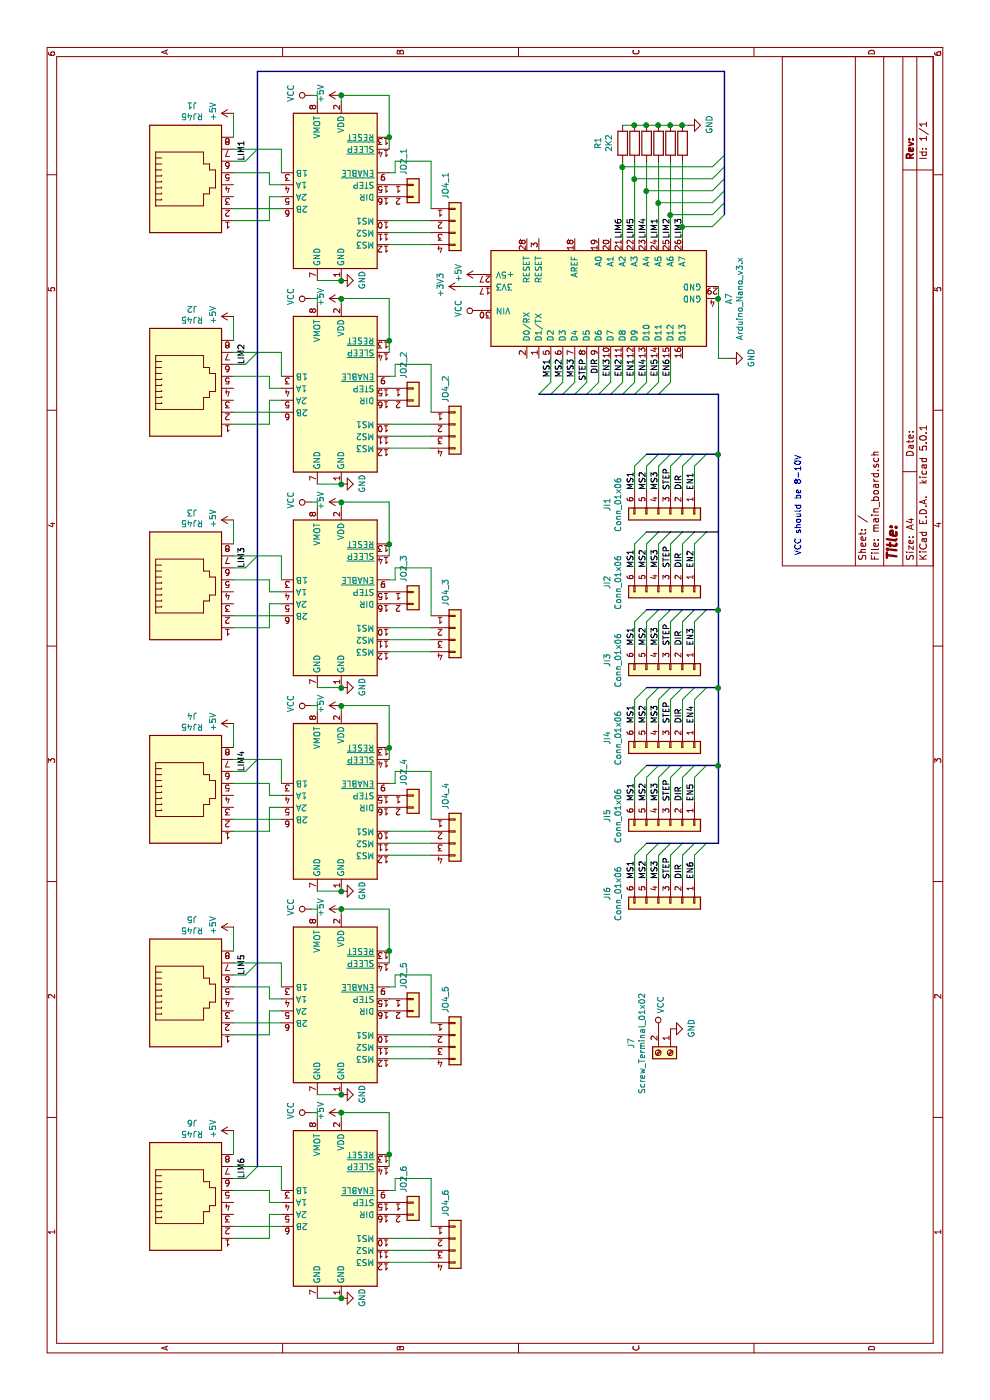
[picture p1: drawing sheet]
EESchema Schematic File Version 4
LIBS:main_board-cache
EELAYER 26 0
EELAYER END
$Descr A4 11693 8268
encoding utf-8
Sheet 1 1
Title ""
Date ""
Rev ""
Comp ""
Comment1 ""
Comment2 ""
Comment3 ""
Comment4 ""
$EndDescr
Entry Wire Line
	8400 4500 8500 4600
Entry Wire Line
	8400 4600 8500 4700
Entry Wire Line
	8400 4700 8500 4800
Entry Wire Line
	8400 5100 8500 5200
Entry Wire Line
	8400 5200 8500 5300
Wire Wire Line
	8700 5600 8500 5600
Wire Wire Line
	8700 5500 8500 5500
Wire Wire Line
	8500 5400 8700 5400
Wire Wire Line
	8700 5000 8500 5000
Wire Wire Line
	8500 4900 8700 4900
Text Label 8700 5600 2    50   ~ 0
EN6
Text Label 8700 5500 2    50   ~ 0
EN5
Text Label 8700 5400 2    50   ~ 0
EN4
Text Label 8700 5000 2    50   ~ 0
DIR
Text Label 8700 4900 2    50   ~ 0
STEP
Entry Wire Line
	8400 5300 8500 5400
Entry Wire Line
	8400 5400 8500 5500
Entry Wire Line
	8400 5500 8500 5600
Wire Wire Line
	8700 4800 8500 4800
Wire Wire Line
	8700 4700 8500 4700
Wire Wire Line
	8700 4600 8500 4600
Text Label 8700 4800 2    50   ~ 0
MS3
Text Label 8700 4700 2    50   ~ 0
MS2
Text Label 8700 4600 2    50   ~ 0
MS1
$Comp
L power:+3V3 #PWR0101
U 1 1
P 9300 3850
F 0 "#PWR0101" H 9300 3700 50  0001 C CNN
F 1 "+3V3" H 9315 4023 50  0000 C CNN
F 2 "" H 9300 3850 50  0001 C CNN
F 3 "" H 9300 3850 50  0001 C CNN
	1    9300 3850
	1    0    0    -1  
$EndComp
$Comp
L power:+5V #PWR0102
U 1 1
P 9400 4000
F 0 "#PWR0102" H 9400 3850 50  0001 C CNN
F 1 "+5V" H 9415 4173 50  0000 C CNN
F 2 "" H 9400 4000 50  0001 C CNN
F 3 "" H 9400 4000 50  0001 C CNN
	1    9400 4000
	1    0    0    -1  
$EndComp
Wire Wire Line
	9300 4000 9300 3850
Text Label 9700 5200 0    50   ~ 0
LIM6
Text Label 9700 5300 0    50   ~ 0
LIM5
Text Label 9700 5400 0    50   ~ 0
LIM4
Text Label 9700 5500 0    50   ~ 0
LIM1
Text Label 9700 5600 0    50   ~ 0
LIM2
Text Label 9700 5700 0    50   ~ 0
LIM3
$Comp
L MCU_Module:Arduino_Nano_v3.x A7
U 1 1
P 9200 5000
F 0 "A7" H 9200 3914 50  0000 C CNN
F 1 "Arduino_Nano_v3.x" H 9200 3823 50  0000 C CNN
F 2 "Module:Arduino_Nano" H 9350 4050 50  0001 L CNN
F 3 "http://www.mouser.com/pdfdocs/Gravitech_Arduino_Nano3_0.pdf" H 9200 4000 50  0001 C CNN
	1    9200 5000
	1    0    0    -1  
$EndComp
Wire Wire Line
	9700 5700 9800 5700
Wire Wire Line
	9800 5700 9800 5950
Wire Wire Line
	9700 5600 9900 5600
Wire Wire Line
	9900 5600 9900 5950
Wire Wire Line
	9700 5500 10000 5500
Wire Wire Line
	10000 5500 10000 5950
Wire Wire Line
	9700 5400 10100 5400
Wire Wire Line
	10100 5400 10100 5950
Wire Wire Line
	9700 5300 10200 5300
Wire Wire Line
	10200 5300 10200 5950
Wire Wire Line
	9700 5200 10300 5200
Wire Wire Line
	10300 5200 10300 5950
$Comp
L Device:R R6
U 1 1
P 10500 5700
F 0 "R6" V 10293 5700 50  0001 C CNN
F 1 "2K2" V 10384 5700 50  0001 C CNN
F 2 "Resistor_THT:R_Axial_DIN0309_L9.0mm_D3.2mm_P15.24mm_Horizontal" V 10430 5700 50  0001 C CNN
F 3 "~" H 10500 5700 50  0001 C CNN
	1    10500 5700
	0    1    1    0   
$EndComp
Wire Wire Line
	10300 5200 10350 5200
Connection ~ 10300 5200
Wire Wire Line
	10200 5300 10350 5300
Connection ~ 10200 5300
Wire Wire Line
	10100 5400 10350 5400
Connection ~ 10100 5400
Wire Wire Line
	10000 5500 10350 5500
Connection ~ 10000 5500
Wire Wire Line
	9900 5600 10350 5600
Connection ~ 9900 5600
Wire Wire Line
	9800 5700 10350 5700
Connection ~ 9800 5700
Wire Wire Line
	10650 5700 10650 5750
Connection ~ 10650 5700
$Comp
L power:GND #PWR0103
U 1 1
P 10650 5750
F 0 "#PWR0103" H 10650 5500 50  0001 C CNN
F 1 "GND" H 10655 5577 50  0000 C CNN
F 2 "" H 10650 5750 50  0001 C CNN
F 3 "" H 10650 5750 50  0001 C CNN
	1    10650 5750
	1    0    0    -1  
$EndComp
Entry Wire Line
	9800 5950 9900 6050
Entry Wire Line
	9900 5950 10000 6050
Entry Wire Line
	10000 5950 10100 6050
Entry Wire Line
	10100 5950 10200 6050
Entry Wire Line
	10200 5950 10300 6050
Entry Wire Line
	10300 5950 10400 6050
$Comp
L Connector:RJ45 J6
U 1 1
P 1650 1550
F 0 "J6" H 1705 2217 50  0000 C CNN
F 1 "RJ45" H 1705 2126 50  0000 C CNN
F 2 "Connector_RJ:RJ45_Wuerth_7499010121A_Horizontal" V 1650 1575 50  0001 C CNN
F 3 "~" V 1650 1575 50  0001 C CNN
	1    1650 1550
	0    1    1    0   
$EndComp
$Comp
L power:GND #PWR0104
U 1 1
P 8700 6100
F 0 "#PWR0104" H 8700 5850 50  0001 C CNN
F 1 "GND" H 8705 5927 50  0000 C CNN
F 2 "" H 8700 6100 50  0001 C CNN
F 3 "" H 8700 6100 50  0001 C CNN
	1    8700 6100
	1    0    0    -1  
$EndComp
Wire Wire Line
	9200 6000 9300 6000
Connection ~ 9200 6000
Wire Wire Line
	9200 6000 8700 6000
Wire Wire Line
	8700 6000 8700 6100
$Comp
L Driver_Motor:Pololu_Breakout_A4988 A1
U 1 1
P 10150 2850
F 0 "A1" V 10200 3591 50  0001 L CNN
F 1 "Pololu_Breakout_A4988" V 10200 3591 50  0001 L CNN
F 2 "Module:Pololu_Breakout-16_15.2x20.3mm" H 10425 2100 50  0001 L CNN
F 3 "https://www.pololu.com/product/2980/pictures" H 10250 2550 50  0001 C CNN
	1    10150 2850
	0    1    -1   0   
$EndComp
Wire Wire Line
	9350 2650 9350 2850
$Comp
L power:GND #PWR0105
U 1 1
P 9350 2850
F 0 "#PWR0105" H 9350 2600 50  0001 C CNN
F 1 "GND" H 9355 2677 50  0000 C CNN
F 2 "" H 9350 2850 50  0001 C CNN
F 3 "" H 9350 2850 50  0001 C CNN
	1    9350 2850
	1    0    0    -1  
$EndComp
Connection ~ 9350 2850
$Comp
L power:+5V #PWR0106
U 1 1
P 10900 2850
F 0 "#PWR0106" H 10900 2700 50  0001 C CNN
F 1 "+5V" H 10915 3023 50  0000 C CNN
F 2 "" H 10900 2850 50  0001 C CNN
F 3 "" H 10900 2850 50  0001 C CNN
	1    10900 2850
	1    0    0    -1  
$EndComp
$Comp
L power:VCC #PWR0107
U 1 1
P 10900 2600
F 0 "#PWR0107" H 10900 2450 50  0001 C CNN
F 1 "VCC" H 10917 2773 50  0000 C CNN
F 2 "" H 10900 2600 50  0001 C CNN
F 3 "" H 10900 2600 50  0001 C CNN
	1    10900 2600
	1    0    0    -1  
$EndComp
Wire Wire Line
	10850 2850 10900 2850
Wire Wire Line
	10850 2650 10900 2650
Wire Wire Line
	10900 2650 10900 2600
Wire Wire Line
	10450 3250 10550 3250
Wire Wire Line
	10550 3250 10900 3250
Wire Wire Line
	10900 3250 10900 2850
Connection ~ 10550 3250
Connection ~ 10900 2850
$Comp
L Driver_Motor:Pololu_Breakout_A4988 A2
U 1 1
P 8450 2850
F 0 "A2" V 8500 3591 50  0001 L CNN
F 1 "Pololu_Breakout_A4988" V 8500 3591 50  0001 L CNN
F 2 "Module:Pololu_Breakout-16_15.2x20.3mm" H 8725 2100 50  0001 L CNN
F 3 "https://www.pololu.com/product/2980/pictures" H 8550 2550 50  0001 C CNN
	1    8450 2850
	0    1    -1   0   
$EndComp
Wire Wire Line
	7650 2650 7650 2850
$Comp
L power:GND #PWR0108
U 1 1
P 7650 2850
F 0 "#PWR0108" H 7650 2600 50  0001 C CNN
F 1 "GND" H 7655 2677 50  0000 C CNN
F 2 "" H 7650 2850 50  0001 C CNN
F 3 "" H 7650 2850 50  0001 C CNN
	1    7650 2850
	1    0    0    -1  
$EndComp
Connection ~ 7650 2850
$Comp
L power:+5V #PWR0109
U 1 1
P 9200 2850
F 0 "#PWR0109" H 9200 2700 50  0001 C CNN
F 1 "+5V" H 9215 3023 50  0000 C CNN
F 2 "" H 9200 2850 50  0001 C CNN
F 3 "" H 9200 2850 50  0001 C CNN
	1    9200 2850
	1    0    0    -1  
$EndComp
$Comp
L power:VCC #PWR0110
U 1 1
P 9200 2600
F 0 "#PWR0110" H 9200 2450 50  0001 C CNN
F 1 "VCC" H 9217 2773 50  0000 C CNN
F 2 "" H 9200 2600 50  0001 C CNN
F 3 "" H 9200 2600 50  0001 C CNN
	1    9200 2600
	1    0    0    -1  
$EndComp
Wire Wire Line
	9150 2850 9200 2850
Wire Wire Line
	9150 2650 9200 2650
Wire Wire Line
	9200 2650 9200 2600
Wire Wire Line
	8750 3250 8850 3250
Wire Wire Line
	8850 3250 9200 3250
Wire Wire Line
	9200 3250 9200 2850
Connection ~ 8850 3250
Connection ~ 9200 2850
$Comp
L Driver_Motor:Pololu_Breakout_A4988 A3
U 1 1
P 6750 2850
F 0 "A3" V 6800 3591 50  0001 L CNN
F 1 "Pololu_Breakout_A4988" V 6800 3591 50  0001 L CNN
F 2 "Module:Pololu_Breakout-16_15.2x20.3mm" H 7025 2100 50  0001 L CNN
F 3 "https://www.pololu.com/product/2980/pictures" H 6850 2550 50  0001 C CNN
	1    6750 2850
	0    1    -1   0   
$EndComp
Wire Wire Line
	5950 2650 5950 2850
$Comp
L power:GND #PWR0111
U 1 1
P 5950 2850
F 0 "#PWR0111" H 5950 2600 50  0001 C CNN
F 1 "GND" H 5955 2677 50  0000 C CNN
F 2 "" H 5950 2850 50  0001 C CNN
F 3 "" H 5950 2850 50  0001 C CNN
	1    5950 2850
	1    0    0    -1  
$EndComp
Connection ~ 5950 2850
$Comp
L power:+5V #PWR0112
U 1 1
P 7500 2850
F 0 "#PWR0112" H 7500 2700 50  0001 C CNN
F 1 "+5V" H 7515 3023 50  0000 C CNN
F 2 "" H 7500 2850 50  0001 C CNN
F 3 "" H 7500 2850 50  0001 C CNN
	1    7500 2850
	1    0    0    -1  
$EndComp
$Comp
L power:VCC #PWR0113
U 1 1
P 7500 2600
F 0 "#PWR0113" H 7500 2450 50  0001 C CNN
F 1 "VCC" H 7517 2773 50  0000 C CNN
F 2 "" H 7500 2600 50  0001 C CNN
F 3 "" H 7500 2600 50  0001 C CNN
	1    7500 2600
	1    0    0    -1  
$EndComp
Wire Wire Line
	7450 2850 7500 2850
Wire Wire Line
	7450 2650 7500 2650
Wire Wire Line
	7500 2650 7500 2600
Wire Wire Line
	7050 3250 7150 3250
Wire Wire Line
	7150 3250 7500 3250
Wire Wire Line
	7500 3250 7500 2850
Connection ~ 7150 3250
Connection ~ 7500 2850
$Comp
L Driver_Motor:Pololu_Breakout_A4988 A4
U 1 1
P 5050 2850
F 0 "A4" V 5100 3591 50  0001 L CNN
F 1 "Pololu_Breakout_A4988" V 5100 3591 50  0001 L CNN
F 2 "Module:Pololu_Breakout-16_15.2x20.3mm" H 5325 2100 50  0001 L CNN
F 3 "https://www.pololu.com/product/2980/pictures" H 5150 2550 50  0001 C CNN
	1    5050 2850
	0    1    -1   0   
$EndComp
Wire Wire Line
	4250 2650 4250 2850
$Comp
L power:GND #PWR0114
U 1 1
P 4250 2850
F 0 "#PWR0114" H 4250 2600 50  0001 C CNN
F 1 "GND" H 4255 2677 50  0000 C CNN
F 2 "" H 4250 2850 50  0001 C CNN
F 3 "" H 4250 2850 50  0001 C CNN
	1    4250 2850
	1    0    0    -1  
$EndComp
Connection ~ 4250 2850
$Comp
L power:+5V #PWR0115
U 1 1
P 5800 2850
F 0 "#PWR0115" H 5800 2700 50  0001 C CNN
F 1 "+5V" H 5815 3023 50  0000 C CNN
F 2 "" H 5800 2850 50  0001 C CNN
F 3 "" H 5800 2850 50  0001 C CNN
	1    5800 2850
	1    0    0    -1  
$EndComp
$Comp
L power:VCC #PWR0116
U 1 1
P 5800 2600
F 0 "#PWR0116" H 5800 2450 50  0001 C CNN
F 1 "VCC" H 5817 2773 50  0000 C CNN
F 2 "" H 5800 2600 50  0001 C CNN
F 3 "" H 5800 2600 50  0001 C CNN
	1    5800 2600
	1    0    0    -1  
$EndComp
Wire Wire Line
	5750 2850 5800 2850
Wire Wire Line
	5750 2650 5800 2650
Wire Wire Line
	5800 2650 5800 2600
Wire Wire Line
	5350 3250 5450 3250
Wire Wire Line
	5450 3250 5800 3250
Wire Wire Line
	5800 3250 5800 2850
Connection ~ 5450 3250
Connection ~ 5800 2850
$Comp
L Driver_Motor:Pololu_Breakout_A4988 A5
U 1 1
P 3350 2850
F 0 "A5" V 3400 3591 50  0001 L CNN
F 1 "Pololu_Breakout_A4988" V 3400 3591 50  0001 L CNN
F 2 "Module:Pololu_Breakout-16_15.2x20.3mm" H 3625 2100 50  0001 L CNN
F 3 "https://www.pololu.com/product/2980/pictures" H 3450 2550 50  0001 C CNN
	1    3350 2850
	0    1    -1   0   
$EndComp
Wire Wire Line
	2550 2650 2550 2850
$Comp
L power:GND #PWR0117
U 1 1
P 2550 2850
F 0 "#PWR0117" H 2550 2600 50  0001 C CNN
F 1 "GND" H 2555 2677 50  0000 C CNN
F 2 "" H 2550 2850 50  0001 C CNN
F 3 "" H 2550 2850 50  0001 C CNN
	1    2550 2850
	1    0    0    -1  
$EndComp
Connection ~ 2550 2850
$Comp
L power:+5V #PWR0118
U 1 1
P 4100 2850
F 0 "#PWR0118" H 4100 2700 50  0001 C CNN
F 1 "+5V" H 4115 3023 50  0000 C CNN
F 2 "" H 4100 2850 50  0001 C CNN
F 3 "" H 4100 2850 50  0001 C CNN
	1    4100 2850
	1    0    0    -1  
$EndComp
$Comp
L power:VCC #PWR0119
U 1 1
P 4100 2600
F 0 "#PWR0119" H 4100 2450 50  0001 C CNN
F 1 "VCC" H 4117 2773 50  0000 C CNN
F 2 "" H 4100 2600 50  0001 C CNN
F 3 "" H 4100 2600 50  0001 C CNN
	1    4100 2600
	1    0    0    -1  
$EndComp
Wire Wire Line
	4050 2850 4100 2850
Wire Wire Line
	4050 2650 4100 2650
Wire Wire Line
	4100 2650 4100 2600
Wire Wire Line
	3650 3250 3750 3250
Wire Wire Line
	3750 3250 4100 3250
Wire Wire Line
	4100 3250 4100 2850
Connection ~ 3750 3250
Connection ~ 4100 2850
$Comp
L Driver_Motor:Pololu_Breakout_A4988 A6
U 1 1
P 1650 2850
F 0 "A6" V 1700 3591 50  0001 L CNN
F 1 "Pololu_Breakout_A4988" V 1700 3591 50  0001 L CNN
F 2 "Module:Pololu_Breakout-16_15.2x20.3mm" H 1925 2100 50  0001 L CNN
F 3 "https://www.pololu.com/product/2980/pictures" H 1750 2550 50  0001 C CNN
	1    1650 2850
	0    1    -1   0   
$EndComp
Wire Wire Line
	850  2650 850  2850
$Comp
L power:GND #PWR0120
U 1 1
P 850 2850
F 0 "#PWR0120" H 850 2600 50  0001 C CNN
F 1 "GND" H 855 2677 50  0000 C CNN
F 2 "" H 850 2850 50  0001 C CNN
F 3 "" H 850 2850 50  0001 C CNN
	1    850  2850
	1    0    0    -1  
$EndComp
Connection ~ 850  2850
$Comp
L power:+5V #PWR0121
U 1 1
P 2400 2850
F 0 "#PWR0121" H 2400 2700 50  0001 C CNN
F 1 "+5V" H 2415 3023 50  0000 C CNN
F 2 "" H 2400 2850 50  0001 C CNN
F 3 "" H 2400 2850 50  0001 C CNN
	1    2400 2850
	1    0    0    -1  
$EndComp
$Comp
L power:VCC #PWR0122
U 1 1
P 2400 2600
F 0 "#PWR0122" H 2400 2450 50  0001 C CNN
F 1 "VCC" H 2417 2773 50  0000 C CNN
F 2 "" H 2400 2600 50  0001 C CNN
F 3 "" H 2400 2600 50  0001 C CNN
	1    2400 2600
	1    0    0    -1  
$EndComp
Wire Wire Line
	2350 2850 2400 2850
Wire Wire Line
	2350 2650 2400 2650
Wire Wire Line
	2400 2650 2400 2600
Wire Wire Line
	1950 3250 2050 3250
Wire Wire Line
	2050 3250 2400 3250
Wire Wire Line
	2400 3250 2400 2850
Connection ~ 2050 3250
Connection ~ 2400 2850
$Comp
L Connector:RJ45 J5
U 1 1
P 3350 1550
F 0 "J5" H 3405 2217 50  0000 C CNN
F 1 "RJ45" H 3405 2126 50  0000 C CNN
F 2 "Connector_RJ:RJ45_Wuerth_7499010121A_Horizontal" V 3350 1575 50  0001 C CNN
F 3 "~" V 3350 1575 50  0001 C CNN
	1    3350 1550
	0    1    1    0   
$EndComp
$Comp
L Connector:RJ45 J4
U 1 1
P 5050 1550
F 0 "J4" H 5105 2217 50  0000 C CNN
F 1 "RJ45" H 5105 2126 50  0000 C CNN
F 2 "Connector_RJ:RJ45_Wuerth_7499010121A_Horizontal" V 5050 1575 50  0001 C CNN
F 3 "~" V 5050 1575 50  0001 C CNN
	1    5050 1550
	0    1    1    0   
$EndComp
Wire Wire Line
	4850 2350 4850 1950
$Comp
L Connector:RJ45 J3
U 1 1
P 6750 1550
F 0 "J3" H 6805 2217 50  0000 C CNN
F 1 "RJ45" H 6805 2126 50  0000 C CNN
F 2 "Connector_RJ:RJ45_Wuerth_7499010121A_Horizontal" V 6750 1575 50  0001 C CNN
F 3 "~" V 6750 1575 50  0001 C CNN
	1    6750 1550
	0    1    1    0   
$EndComp
$Comp
L Connector:RJ45 J2
U 1 1
P 8450 1550
F 0 "J2" H 8505 2217 50  0000 C CNN
F 1 "RJ45" H 8505 2126 50  0000 C CNN
F 2 "Connector_RJ:RJ45_Wuerth_7499010121A_Horizontal" V 8450 1575 50  0001 C CNN
F 3 "~" V 8450 1575 50  0001 C CNN
	1    8450 1550
	0    1    1    0   
$EndComp
$Comp
L Connector:RJ45 J1
U 1 1
P 10150 1550
F 0 "J1" H 10205 2217 50  0000 C CNN
F 1 "RJ45" H 10205 2126 50  0000 C CNN
F 2 "Connector_RJ:RJ45_Wuerth_7499010121A_Horizontal" V 10150 1575 50  0001 C CNN
F 3 "~" V 10150 1575 50  0001 C CNN
	1    10150 1550
	0    1    1    0   
$EndComp
Wire Wire Line
	10350 1950 10350 2050
Entry Wire Line
	10350 2050 10450 2150
Wire Wire Line
	8650 1950 8650 2050
Entry Wire Line
	8650 2050 8750 2150
Wire Wire Line
	6950 1950 6950 2050
Entry Wire Line
	6950 2050 7050 2150
Entry Wire Line
	5250 2050 5350 2150
Wire Wire Line
	3550 1950 3550 2050
Entry Wire Line
	3550 2050 3650 2150
Wire Wire Line
	1850 1950 1850 2050
Entry Wire Line
	1850 2050 1950 2150
Wire Bus Line
	11100 6050 11100 2150
Text Label 10350 2050 0    50   ~ 0
LIM1
Text Label 8650 2050 0    50   ~ 0
LIM2
Text Label 6950 2050 0    50   ~ 0
LIM3
Text Label 5250 2050 0    50   ~ 0
LIM4
Text Label 3550 2050 0    50   ~ 0
LIM5
Text Label 1850 2050 0    50   ~ 0
LIM6
$Comp
L power:VCC #PWR0129
U 1 1
P 9100 4000
F 0 "#PWR0129" H 9100 3850 50  0001 C CNN
F 1 "VCC" H 9117 4173 50  0000 C CNN
F 2 "" H 9100 4000 50  0001 C CNN
F 3 "" H 9100 4000 50  0001 C CNN
	1    9100 4000
	1    0    0    -1  
$EndComp
Text Notes 7900 6700 2    50   ~ 0
VCC should be 8-10V
$Comp
L Connector:Screw_Terminal_01x02 J7
U 1 1
P 2900 5600
F 0 "J7" H 2820 5275 50  0000 C CNN
F 1 "Screw_Terminal_01x02" H 2820 5366 50  0000 C CNN
F 2 "TerminalBlock:TerminalBlock_Altech_AK300-2_P5.00mm" H 2900 5600 50  0001 C CNN
F 3 "~" H 2900 5600 50  0001 C CNN
	1    2900 5600
	-1   0    0    1   
$EndComp
$Comp
L power:GND #PWR0130
U 1 1
P 3100 5600
F 0 "#PWR0130" H 3100 5350 50  0001 C CNN
F 1 "GND" H 3105 5427 50  0000 C CNN
F 2 "" H 3100 5600 50  0001 C CNN
F 3 "" H 3100 5600 50  0001 C CNN
	1    3100 5600
	1    0    0    -1  
$EndComp
$Comp
L power:VCC #PWR0131
U 1 1
P 3100 5500
F 0 "#PWR0131" H 3100 5350 50  0001 C CNN
F 1 "VCC" V 3117 5628 50  0000 L CNN
F 2 "" H 3100 5500 50  0001 C CNN
F 3 "" H 3100 5500 50  0001 C CNN
	1    3100 5500
	0    1    1    0   
$EndComp
Wire Wire Line
	10650 5200 10650 5300
$Comp
L Device:R R5
U 1 1
P 10500 5600
F 0 "R5" V 10293 5600 50  0001 C CNN
F 1 "2K2" V 10384 5600 50  0001 C CNN
F 2 "Resistor_THT:R_Axial_DIN0309_L9.0mm_D3.2mm_P15.24mm_Horizontal" V 10430 5600 50  0001 C CNN
F 3 "~" H 10500 5600 50  0001 C CNN
	1    10500 5600
	0    1    1    0   
$EndComp
Connection ~ 10650 5600
Wire Wire Line
	10650 5600 10650 5700
$Comp
L Device:R R4
U 1 1
P 10500 5500
F 0 "R4" V 10293 5500 50  0001 C CNN
F 1 "2K2" V 10384 5500 50  0001 C CNN
F 2 "Resistor_THT:R_Axial_DIN0309_L9.0mm_D3.2mm_P15.24mm_Horizontal" V 10430 5500 50  0001 C CNN
F 3 "~" H 10500 5500 50  0001 C CNN
	1    10500 5500
	0    1    1    0   
$EndComp
Connection ~ 10650 5500
Wire Wire Line
	10650 5500 10650 5600
$Comp
L Device:R R3
U 1 1
P 10500 5400
F 0 "R3" V 10293 5400 50  0001 C CNN
F 1 "2K2" V 10384 5400 50  0001 C CNN
F 2 "Resistor_THT:R_Axial_DIN0309_L9.0mm_D3.2mm_P15.24mm_Horizontal" V 10430 5400 50  0001 C CNN
F 3 "~" H 10500 5400 50  0001 C CNN
	1    10500 5400
	0    1    1    0   
$EndComp
Connection ~ 10650 5400
Wire Wire Line
	10650 5400 10650 5500
$Comp
L Device:R R2
U 1 1
P 10500 5300
F 0 "R2" V 10293 5300 50  0001 C CNN
F 1 "2K2" V 10384 5300 50  0001 C CNN
F 2 "Resistor_THT:R_Axial_DIN0309_L9.0mm_D3.2mm_P15.24mm_Horizontal" V 10430 5300 50  0001 C CNN
F 3 "~" H 10500 5300 50  0001 C CNN
	1    10500 5300
	0    1    1    0   
$EndComp
Connection ~ 10650 5300
Wire Wire Line
	10650 5300 10650 5400
$Comp
L Device:R R1
U 1 1
P 10500 5200
F 0 "R1" V 10293 5200 50  0000 C CNN
F 1 "2K2" V 10384 5200 50  0000 C CNN
F 2 "Resistor_THT:R_Axial_DIN0309_L9.0mm_D3.2mm_P15.24mm_Horizontal" V 10430 5200 50  0001 C CNN
F 3 "~" H 10500 5200 50  0001 C CNN
	1    10500 5200
	0    1    1    0   
$EndComp
Wire Wire Line
	4950 2350 4950 2250
Wire Wire Line
	4950 2250 4750 2250
Wire Wire Line
	4750 2250 4750 1950
Wire Wire Line
	5050 2350 5050 2250
Wire Wire Line
	5050 2250 5150 2250
Wire Wire Line
	5150 2250 5150 1950
Wire Wire Line
	5150 2350 5350 2350
Wire Wire Line
	5450 1950 5650 1950
$Comp
L power:+5V #PWR0123
U 1 1
P 5650 1950
F 0 "#PWR0123" H 5650 1800 50  0001 C CNN
F 1 "+5V" H 5665 2123 50  0000 C CNN
F 2 "" H 5650 1950 50  0001 C CNN
F 3 "" H 5650 1950 50  0001 C CNN
	1    5650 1950
	1    0    0    -1  
$EndComp
Wire Wire Line
	5250 1950 5250 2050
Wire Wire Line
	1450 2350 1450 1950
Wire Wire Line
	1550 2350 1550 2250
Wire Wire Line
	1550 2250 1350 2250
Wire Wire Line
	1350 2250 1350 1950
Wire Wire Line
	1650 2350 1650 2250
Wire Wire Line
	1650 2250 1750 2250
Wire Wire Line
	1750 2250 1750 1950
Wire Wire Line
	3150 2350 3150 1950
Wire Wire Line
	3250 2350 3250 2250
Wire Wire Line
	3250 2250 3050 2250
Wire Wire Line
	3050 2250 3050 1950
Wire Wire Line
	3350 2350 3350 2250
Wire Wire Line
	3350 2250 3450 2250
Wire Wire Line
	3450 2250 3450 1950
Wire Wire Line
	6550 2350 6550 1950
Wire Wire Line
	6650 2350 6650 2250
Wire Wire Line
	6650 2250 6450 2250
Wire Wire Line
	6450 2250 6450 1950
Wire Wire Line
	6750 2350 6750 2250
Wire Wire Line
	6750 2250 6850 2250
Wire Wire Line
	6850 2250 6850 1950
Wire Wire Line
	8250 2350 8250 1950
Wire Wire Line
	8350 2350 8350 2250
Wire Wire Line
	8350 2250 8150 2250
Wire Wire Line
	8150 2250 8150 1950
Wire Wire Line
	8450 2350 8450 2250
Wire Wire Line
	8450 2250 8550 2250
Wire Wire Line
	8550 2250 8550 1950
Wire Wire Line
	9950 2350 9950 1950
Wire Wire Line
	10050 2350 10050 2250
Wire Wire Line
	10050 2250 9850 2250
Wire Wire Line
	9850 2250 9850 1950
Wire Wire Line
	10150 2350 10150 2250
Wire Wire Line
	10150 2250 10250 2250
Wire Wire Line
	10250 2250 10250 1950
Wire Wire Line
	10250 2350 10450 2350
Wire Wire Line
	8550 2350 8750 2350
Wire Wire Line
	6850 2350 7050 2350
Wire Wire Line
	1750 2350 1950 2350
Wire Wire Line
	3750 1950 3950 1950
$Comp
L power:+5V #PWR0124
U 1 1
P 3950 1950
F 0 "#PWR0124" H 3950 1800 50  0001 C CNN
F 1 "+5V" H 3965 2123 50  0000 C CNN
F 2 "" H 3950 1950 50  0001 C CNN
F 3 "" H 3950 1950 50  0001 C CNN
	1    3950 1950
	1    0    0    -1  
$EndComp
Wire Wire Line
	2050 1950 2250 1950
$Comp
L power:+5V #PWR0125
U 1 1
P 2250 1950
F 0 "#PWR0125" H 2250 1800 50  0001 C CNN
F 1 "+5V" H 2265 2123 50  0000 C CNN
F 2 "" H 2250 1950 50  0001 C CNN
F 3 "" H 2250 1950 50  0001 C CNN
	1    2250 1950
	1    0    0    -1  
$EndComp
Wire Wire Line
	7150 1950 7350 1950
$Comp
L power:+5V #PWR0126
U 1 1
P 7350 1950
F 0 "#PWR0126" H 7350 1800 50  0001 C CNN
F 1 "+5V" H 7365 2123 50  0000 C CNN
F 2 "" H 7350 1950 50  0001 C CNN
F 3 "" H 7350 1950 50  0001 C CNN
	1    7350 1950
	1    0    0    -1  
$EndComp
Wire Wire Line
	8850 1950 9050 1950
$Comp
L power:+5V #PWR0127
U 1 1
P 9050 1950
F 0 "#PWR0127" H 9050 1800 50  0001 C CNN
F 1 "+5V" H 9065 2123 50  0000 C CNN
F 2 "" H 9050 1950 50  0001 C CNN
F 3 "" H 9050 1950 50  0001 C CNN
	1    9050 1950
	1    0    0    -1  
$EndComp
Wire Wire Line
	10550 1950 10750 1950
$Comp
L power:+5V #PWR0128
U 1 1
P 10750 1950
F 0 "#PWR0128" H 10750 1800 50  0001 C CNN
F 1 "+5V" H 10765 2123 50  0000 C CNN
F 2 "" H 10750 1950 50  0001 C CNN
F 3 "" H 10750 1950 50  0001 C CNN
	1    10750 1950
	1    0    0    -1  
$EndComp
Wire Wire Line
	3450 2350 3650 2350
$Comp
L Connector_Generic:Conn_01x06 JI1
U 1 1
P 7400 5600
F 0 "JI1" H 7320 5075 50  0000 C CNN
F 1 "Conn_01x06" H 7320 5166 50  0000 C CNN
F 2 "Connector_PinHeader_2.54mm:PinHeader_1x06_P2.54mm_Vertical" H 7400 5600 50  0001 C CNN
F 3 "~" H 7400 5600 50  0001 C CNN
	1    7400 5600
	-1   0    0    1   
$EndComp
Wire Bus Line
	8400 6000 7900 6000
Wire Wire Line
	7600 5300 7800 5300
Entry Wire Line
	7800 5300 7900 5400
Wire Wire Line
	7600 5400 7800 5400
Entry Wire Line
	7800 5400 7900 5500
Wire Wire Line
	7600 5500 7800 5500
Entry Wire Line
	7800 5500 7900 5600
Wire Wire Line
	7600 5600 7800 5600
Entry Wire Line
	7800 5600 7900 5700
Wire Wire Line
	7600 5700 7800 5700
Entry Wire Line
	7800 5700 7900 5800
Wire Wire Line
	7600 5800 7800 5800
Entry Wire Line
	7800 5800 7900 5900
Connection ~ 7900 6000
Wire Bus Line
	7900 6000 6600 6000
Text Label 7600 5300 0    50   ~ 0
MS1
Text Label 7600 5400 0    50   ~ 0
MS2
Text Label 7600 5500 0    50   ~ 0
MS3
Text Label 7600 5600 0    50   ~ 0
STEP
Text Label 7600 5700 0    50   ~ 0
DIR
Text Label 7600 5800 0    50   ~ 0
EN1
$Comp
L Connector_Generic:Conn_01x06 JI2
U 1 1
P 6750 5600
F 0 "JI2" H 6670 5075 50  0000 C CNN
F 1 "Conn_01x06" H 6670 5166 50  0000 C CNN
F 2 "Connector_PinHeader_2.54mm:PinHeader_1x06_P2.54mm_Vertical" H 6750 5600 50  0001 C CNN
F 3 "~" H 6750 5600 50  0001 C CNN
	1    6750 5600
	-1   0    0    1   
$EndComp
Wire Wire Line
	6950 5300 7150 5300
Entry Wire Line
	7150 5300 7250 5400
Wire Wire Line
	6950 5400 7150 5400
Entry Wire Line
	7150 5400 7250 5500
Wire Wire Line
	6950 5500 7150 5500
Entry Wire Line
	7150 5500 7250 5600
Wire Wire Line
	6950 5600 7150 5600
Entry Wire Line
	7150 5600 7250 5700
Wire Wire Line
	6950 5700 7150 5700
Entry Wire Line
	7150 5700 7250 5800
Wire Wire Line
	6950 5800 7150 5800
Entry Wire Line
	7150 5800 7250 5900
Text Label 6950 5300 0    50   ~ 0
MS1
Text Label 6950 5400 0    50   ~ 0
MS2
Text Label 6950 5500 0    50   ~ 0
MS3
Text Label 6950 5600 0    50   ~ 0
STEP
Text Label 6950 5700 0    50   ~ 0
DIR
Text Label 6950 5800 0    50   ~ 0
EN2
$Comp
L Connector_Generic:Conn_01x06 JI3
U 1 1
P 6100 5600
F 0 "JI3" H 6020 5075 50  0000 C CNN
F 1 "Conn_01x06" H 6020 5166 50  0000 C CNN
F 2 "Connector_PinHeader_2.54mm:PinHeader_1x06_P2.54mm_Vertical" H 6100 5600 50  0001 C CNN
F 3 "~" H 6100 5600 50  0001 C CNN
	1    6100 5600
	-1   0    0    1   
$EndComp
Wire Wire Line
	6300 5300 6500 5300
Entry Wire Line
	6500 5300 6600 5400
Wire Wire Line
	6300 5400 6500 5400
Entry Wire Line
	6500 5400 6600 5500
Wire Wire Line
	6300 5500 6500 5500
Entry Wire Line
	6500 5500 6600 5600
Wire Wire Line
	6300 5600 6500 5600
Entry Wire Line
	6500 5600 6600 5700
Wire Wire Line
	6300 5700 6500 5700
Entry Wire Line
	6500 5700 6600 5800
Wire Wire Line
	6300 5800 6500 5800
Entry Wire Line
	6500 5800 6600 5900
Text Label 6300 5300 0    50   ~ 0
MS1
Text Label 6300 5400 0    50   ~ 0
MS2
Text Label 6300 5500 0    50   ~ 0
MS3
Text Label 6300 5600 0    50   ~ 0
STEP
Text Label 6300 5700 0    50   ~ 0
DIR
Text Label 6300 5800 0    50   ~ 0
EN3
$Comp
L Connector_Generic:Conn_01x06 JI4
U 1 1
P 5450 5600
F 0 "JI4" H 5370 5075 50  0000 C CNN
F 1 "Conn_01x06" H 5370 5166 50  0000 C CNN
F 2 "Connector_PinHeader_2.54mm:PinHeader_1x06_P2.54mm_Vertical" H 5450 5600 50  0001 C CNN
F 3 "~" H 5450 5600 50  0001 C CNN
	1    5450 5600
	-1   0    0    1   
$EndComp
Wire Wire Line
	5650 5300 5850 5300
Entry Wire Line
	5850 5300 5950 5400
Wire Wire Line
	5650 5400 5850 5400
Entry Wire Line
	5850 5400 5950 5500
Wire Wire Line
	5650 5500 5850 5500
Entry Wire Line
	5850 5500 5950 5600
Wire Wire Line
	5650 5600 5850 5600
Entry Wire Line
	5850 5600 5950 5700
Wire Wire Line
	5650 5700 5850 5700
Entry Wire Line
	5850 5700 5950 5800
Wire Wire Line
	5650 5800 5850 5800
Entry Wire Line
	5850 5800 5950 5900
Text Label 5650 5300 0    50   ~ 0
MS1
Text Label 5650 5400 0    50   ~ 0
MS2
Text Label 5650 5500 0    50   ~ 0
MS3
Text Label 5650 5600 0    50   ~ 0
STEP
Text Label 5650 5700 0    50   ~ 0
DIR
Text Label 5650 5800 0    50   ~ 0
EN4
$Comp
L Connector_Generic:Conn_01x06 JI5
U 1 1
P 4800 5600
F 0 "JI5" H 4720 5075 50  0000 C CNN
F 1 "Conn_01x06" H 4720 5166 50  0000 C CNN
F 2 "Connector_PinHeader_2.54mm:PinHeader_1x06_P2.54mm_Vertical" H 4800 5600 50  0001 C CNN
F 3 "~" H 4800 5600 50  0001 C CNN
	1    4800 5600
	-1   0    0    1   
$EndComp
Wire Wire Line
	5000 5300 5200 5300
Entry Wire Line
	5200 5300 5300 5400
Wire Wire Line
	5000 5400 5200 5400
Entry Wire Line
	5200 5400 5300 5500
Wire Wire Line
	5000 5500 5200 5500
Entry Wire Line
	5200 5500 5300 5600
Wire Wire Line
	5000 5600 5200 5600
Entry Wire Line
	5200 5600 5300 5700
Wire Wire Line
	5000 5700 5200 5700
Entry Wire Line
	5200 5700 5300 5800
Wire Wire Line
	5000 5800 5200 5800
Entry Wire Line
	5200 5800 5300 5900
Text Label 5000 5300 0    50   ~ 0
MS1
Text Label 5000 5400 0    50   ~ 0
MS2
Text Label 5000 5500 0    50   ~ 0
MS3
Text Label 5000 5600 0    50   ~ 0
STEP
Text Label 5000 5700 0    50   ~ 0
DIR
Text Label 5000 5800 0    50   ~ 0
EN5
$Comp
L Connector_Generic:Conn_01x06 JI6
U 1 1
P 4150 5600
F 0 "JI6" H 4070 5075 50  0000 C CNN
F 1 "Conn_01x06" H 4070 5166 50  0000 C CNN
F 2 "Connector_PinHeader_2.54mm:PinHeader_1x06_P2.54mm_Vertical" H 4150 5600 50  0001 C CNN
F 3 "~" H 4150 5600 50  0001 C CNN
	1    4150 5600
	-1   0    0    1   
$EndComp
Wire Wire Line
	4350 5300 4550 5300
Entry Wire Line
	4550 5300 4650 5400
Wire Wire Line
	4350 5400 4550 5400
Entry Wire Line
	4550 5400 4650 5500
Wire Wire Line
	4350 5500 4550 5500
Entry Wire Line
	4550 5500 4650 5600
Wire Wire Line
	4350 5600 4550 5600
Entry Wire Line
	4550 5600 4650 5700
Wire Wire Line
	4350 5700 4550 5700
Entry Wire Line
	4550 5700 4650 5800
Wire Wire Line
	4350 5800 4550 5800
Entry Wire Line
	4550 5800 4650 5900
Text Label 4350 5300 0    50   ~ 0
MS1
Text Label 4350 5400 0    50   ~ 0
MS2
Text Label 4350 5500 0    50   ~ 0
MS3
Text Label 4350 5600 0    50   ~ 0
STEP
Text Label 4350 5700 0    50   ~ 0
DIR
Text Label 4350 5800 0    50   ~ 0
EN6
Wire Bus Line
	6600 6000 5950 6000
Connection ~ 6600 6000
Connection ~ 5300 6000
Wire Bus Line
	5300 6000 4650 6000
Connection ~ 5950 6000
Wire Bus Line
	5950 6000 5300 6000
$Comp
L Connector_Generic:Conn_01x04 JO4_6
U 1 1
P 1350 3800
F 0 "JO4_6" V 1269 3980 50  0000 L CNN
F 1 "Conn_01x04" V 1314 3980 50  0001 L CNN
F 2 "Connector_PinHeader_2.54mm:PinHeader_1x04_P2.54mm_Vertical" H 1350 3800 50  0001 C CNN
F 3 "~" H 1350 3800 50  0001 C CNN
	1    1350 3800
	0    1    1    0   
$EndComp
$Comp
L Connector_Generic:Conn_01x02 JO2_6
U 1 1
P 1650 3450
F 0 "JO2_6" V 1569 3530 50  0000 L CNN
F 1 "Conn_01x02" V 1614 3530 50  0001 L CNN
F 2 "Connector_PinHeader_2.54mm:PinHeader_1x02_P2.54mm_Vertical" H 1650 3450 50  0001 C CNN
F 3 "~" H 1650 3450 50  0001 C CNN
	1    1650 3450
	0    1    1    0   
$EndComp
Wire Wire Line
	1150 3600 1150 3250
Wire Wire Line
	1250 3600 1250 3250
Wire Wire Line
	1350 3250 1350 3600
Wire Wire Line
	1450 3600 1850 3600
Wire Wire Line
	1850 3600 1850 3300
Wire Wire Line
	1850 3300 1750 3300
Wire Wire Line
	1750 3300 1750 3250
$Comp
L Connector_Generic:Conn_01x04 JO4_5
U 1 1
P 3050 3800
F 0 "JO4_5" V 2969 3980 50  0000 L CNN
F 1 "Conn_01x04" V 3014 3980 50  0001 L CNN
F 2 "Connector_PinHeader_2.54mm:PinHeader_1x04_P2.54mm_Vertical" H 3050 3800 50  0001 C CNN
F 3 "~" H 3050 3800 50  0001 C CNN
	1    3050 3800
	0    1    1    0   
$EndComp
$Comp
L Connector_Generic:Conn_01x02 JO2_5
U 1 1
P 3350 3450
F 0 "JO2_5" V 3269 3530 50  0000 L CNN
F 1 "Conn_01x02" V 3314 3530 50  0001 L CNN
F 2 "Connector_PinHeader_2.54mm:PinHeader_1x02_P2.54mm_Vertical" H 3350 3450 50  0001 C CNN
F 3 "~" H 3350 3450 50  0001 C CNN
	1    3350 3450
	0    1    1    0   
$EndComp
Wire Wire Line
	2850 3600 2850 3250
Wire Wire Line
	2950 3600 2950 3250
Wire Wire Line
	3050 3250 3050 3600
Wire Wire Line
	3150 3600 3550 3600
Wire Wire Line
	3550 3600 3550 3300
Wire Wire Line
	3550 3300 3450 3300
Wire Wire Line
	3450 3300 3450 3250
$Comp
L Connector_Generic:Conn_01x04 JO4_4
U 1 1
P 4750 3800
F 0 "JO4_4" V 4669 3980 50  0000 L CNN
F 1 "Conn_01x04" V 4714 3980 50  0001 L CNN
F 2 "Connector_PinHeader_2.54mm:PinHeader_1x04_P2.54mm_Vertical" H 4750 3800 50  0001 C CNN
F 3 "~" H 4750 3800 50  0001 C CNN
	1    4750 3800
	0    1    1    0   
$EndComp
$Comp
L Connector_Generic:Conn_01x02 JO2_4
U 1 1
P 5050 3450
F 0 "JO2_4" V 4969 3530 50  0000 L CNN
F 1 "Conn_01x02" V 5014 3530 50  0001 L CNN
F 2 "Connector_PinHeader_2.54mm:PinHeader_1x02_P2.54mm_Vertical" H 5050 3450 50  0001 C CNN
F 3 "~" H 5050 3450 50  0001 C CNN
	1    5050 3450
	0    1    1    0   
$EndComp
Wire Wire Line
	4550 3600 4550 3250
Wire Wire Line
	4650 3600 4650 3250
Wire Wire Line
	4750 3250 4750 3600
Wire Wire Line
	4850 3600 5250 3600
Wire Wire Line
	5250 3600 5250 3300
Wire Wire Line
	5250 3300 5150 3300
Wire Wire Line
	5150 3300 5150 3250
$Comp
L Connector_Generic:Conn_01x04 JO4_3
U 1 1
P 6450 3800
F 0 "JO4_3" V 6369 3980 50  0000 L CNN
F 1 "Conn_01x04" V 6414 3980 50  0001 L CNN
F 2 "Connector_PinHeader_2.54mm:PinHeader_1x04_P2.54mm_Vertical" H 6450 3800 50  0001 C CNN
F 3 "~" H 6450 3800 50  0001 C CNN
	1    6450 3800
	0    1    1    0   
$EndComp
$Comp
L Connector_Generic:Conn_01x02 JO2_3
U 1 1
P 6750 3450
F 0 "JO2_3" V 6669 3530 50  0000 L CNN
F 1 "Conn_01x02" V 6714 3530 50  0001 L CNN
F 2 "Connector_PinHeader_2.54mm:PinHeader_1x02_P2.54mm_Vertical" H 6750 3450 50  0001 C CNN
F 3 "~" H 6750 3450 50  0001 C CNN
	1    6750 3450
	0    1    1    0   
$EndComp
Wire Wire Line
	6250 3600 6250 3250
Wire Wire Line
	6350 3600 6350 3250
Wire Wire Line
	6450 3250 6450 3600
Wire Wire Line
	6550 3600 6950 3600
Wire Wire Line
	6950 3600 6950 3300
Wire Wire Line
	6950 3300 6850 3300
Wire Wire Line
	6850 3300 6850 3250
$Comp
L Connector_Generic:Conn_01x04 JO4_2
U 1 1
P 8150 3800
F 0 "JO4_2" V 8069 3980 50  0000 L CNN
F 1 "Conn_01x04" V 8114 3980 50  0001 L CNN
F 2 "Connector_PinHeader_2.54mm:PinHeader_1x04_P2.54mm_Vertical" H 8150 3800 50  0001 C CNN
F 3 "~" H 8150 3800 50  0001 C CNN
	1    8150 3800
	0    1    1    0   
$EndComp
$Comp
L Connector_Generic:Conn_01x02 JO2_2
U 1 1
P 8450 3450
F 0 "JO2_2" V 8369 3530 50  0000 L CNN
F 1 "Conn_01x02" V 8414 3530 50  0001 L CNN
F 2 "Connector_PinHeader_2.54mm:PinHeader_1x02_P2.54mm_Vertical" H 8450 3450 50  0001 C CNN
F 3 "~" H 8450 3450 50  0001 C CNN
	1    8450 3450
	0    1    1    0   
$EndComp
Wire Wire Line
	7950 3600 7950 3250
Wire Wire Line
	8050 3600 8050 3250
Wire Wire Line
	8150 3250 8150 3600
Wire Wire Line
	8250 3600 8650 3600
Wire Wire Line
	8650 3600 8650 3300
Wire Wire Line
	8650 3300 8550 3300
Wire Wire Line
	8550 3300 8550 3250
$Comp
L Connector_Generic:Conn_01x04 JO4_1
U 1 1
P 9850 3800
F 0 "JO4_1" V 9769 3980 50  0000 L CNN
F 1 "Conn_01x04" V 9814 3980 50  0001 L CNN
F 2 "Connector_PinHeader_2.54mm:PinHeader_1x04_P2.54mm_Vertical" H 9850 3800 50  0001 C CNN
F 3 "~" H 9850 3800 50  0001 C CNN
	1    9850 3800
	0    1    1    0   
$EndComp
$Comp
L Connector_Generic:Conn_01x02 JO2_1
U 1 1
P 10150 3450
F 0 "JO2_1" V 10069 3530 50  0000 L CNN
F 1 "Conn_01x02" V 10114 3530 50  0001 L CNN
F 2 "Connector_PinHeader_2.54mm:PinHeader_1x02_P2.54mm_Vertical" H 10150 3450 50  0001 C CNN
F 3 "~" H 10150 3450 50  0001 C CNN
	1    10150 3450
	0    1    1    0   
$EndComp
Wire Wire Line
	9650 3600 9650 3250
Wire Wire Line
	9750 3600 9750 3250
Wire Wire Line
	9850 3250 9850 3600
Wire Wire Line
	9950 3600 10350 3600
Wire Wire Line
	10350 3600 10350 3300
Wire Wire Line
	10350 3300 10250 3300
Wire Wire Line
	10250 3300 10250 3250
Entry Wire Line
	8400 4800 8500 4900
Entry Wire Line
	8400 4900 8500 5000
Entry Wire Line
	8400 5000 8500 5100
Wire Wire Line
	8700 5200 8500 5200
Wire Wire Line
	8500 5100 8700 5100
Text Label 8700 5300 2    50   ~ 0
EN1
Text Label 8700 5200 2    50   ~ 0
EN2
Text Label 8700 5100 2    50   ~ 0
EN3
Wire Wire Line
	8500 5300 8700 5300
Wire Wire Line
	10450 1950 10450 2350
Wire Wire Line
	8750 1950 8750 2350
Wire Wire Line
	7050 1950 7050 2350
Wire Wire Line
	1950 1950 1950 2350
Wire Wire Line
	5350 1950 5350 2350
Wire Wire Line
	3650 1950 3650 2350
Wire Bus Line
	9900 6050 11100 6050
Wire Bus Line
	1950 2150 11100 2150
Wire Bus Line
	7900 5400 7900 6000
Wire Bus Line
	7250 5400 7250 6000
Wire Bus Line
	6600 5400 6600 6000
Wire Bus Line
	5950 5400 5950 6000
Wire Bus Line
	5300 5400 5300 6000
Wire Bus Line
	4650 5400 4650 6000
Wire Bus Line
	8400 4500 8400 6000
$EndSCHEMATC
